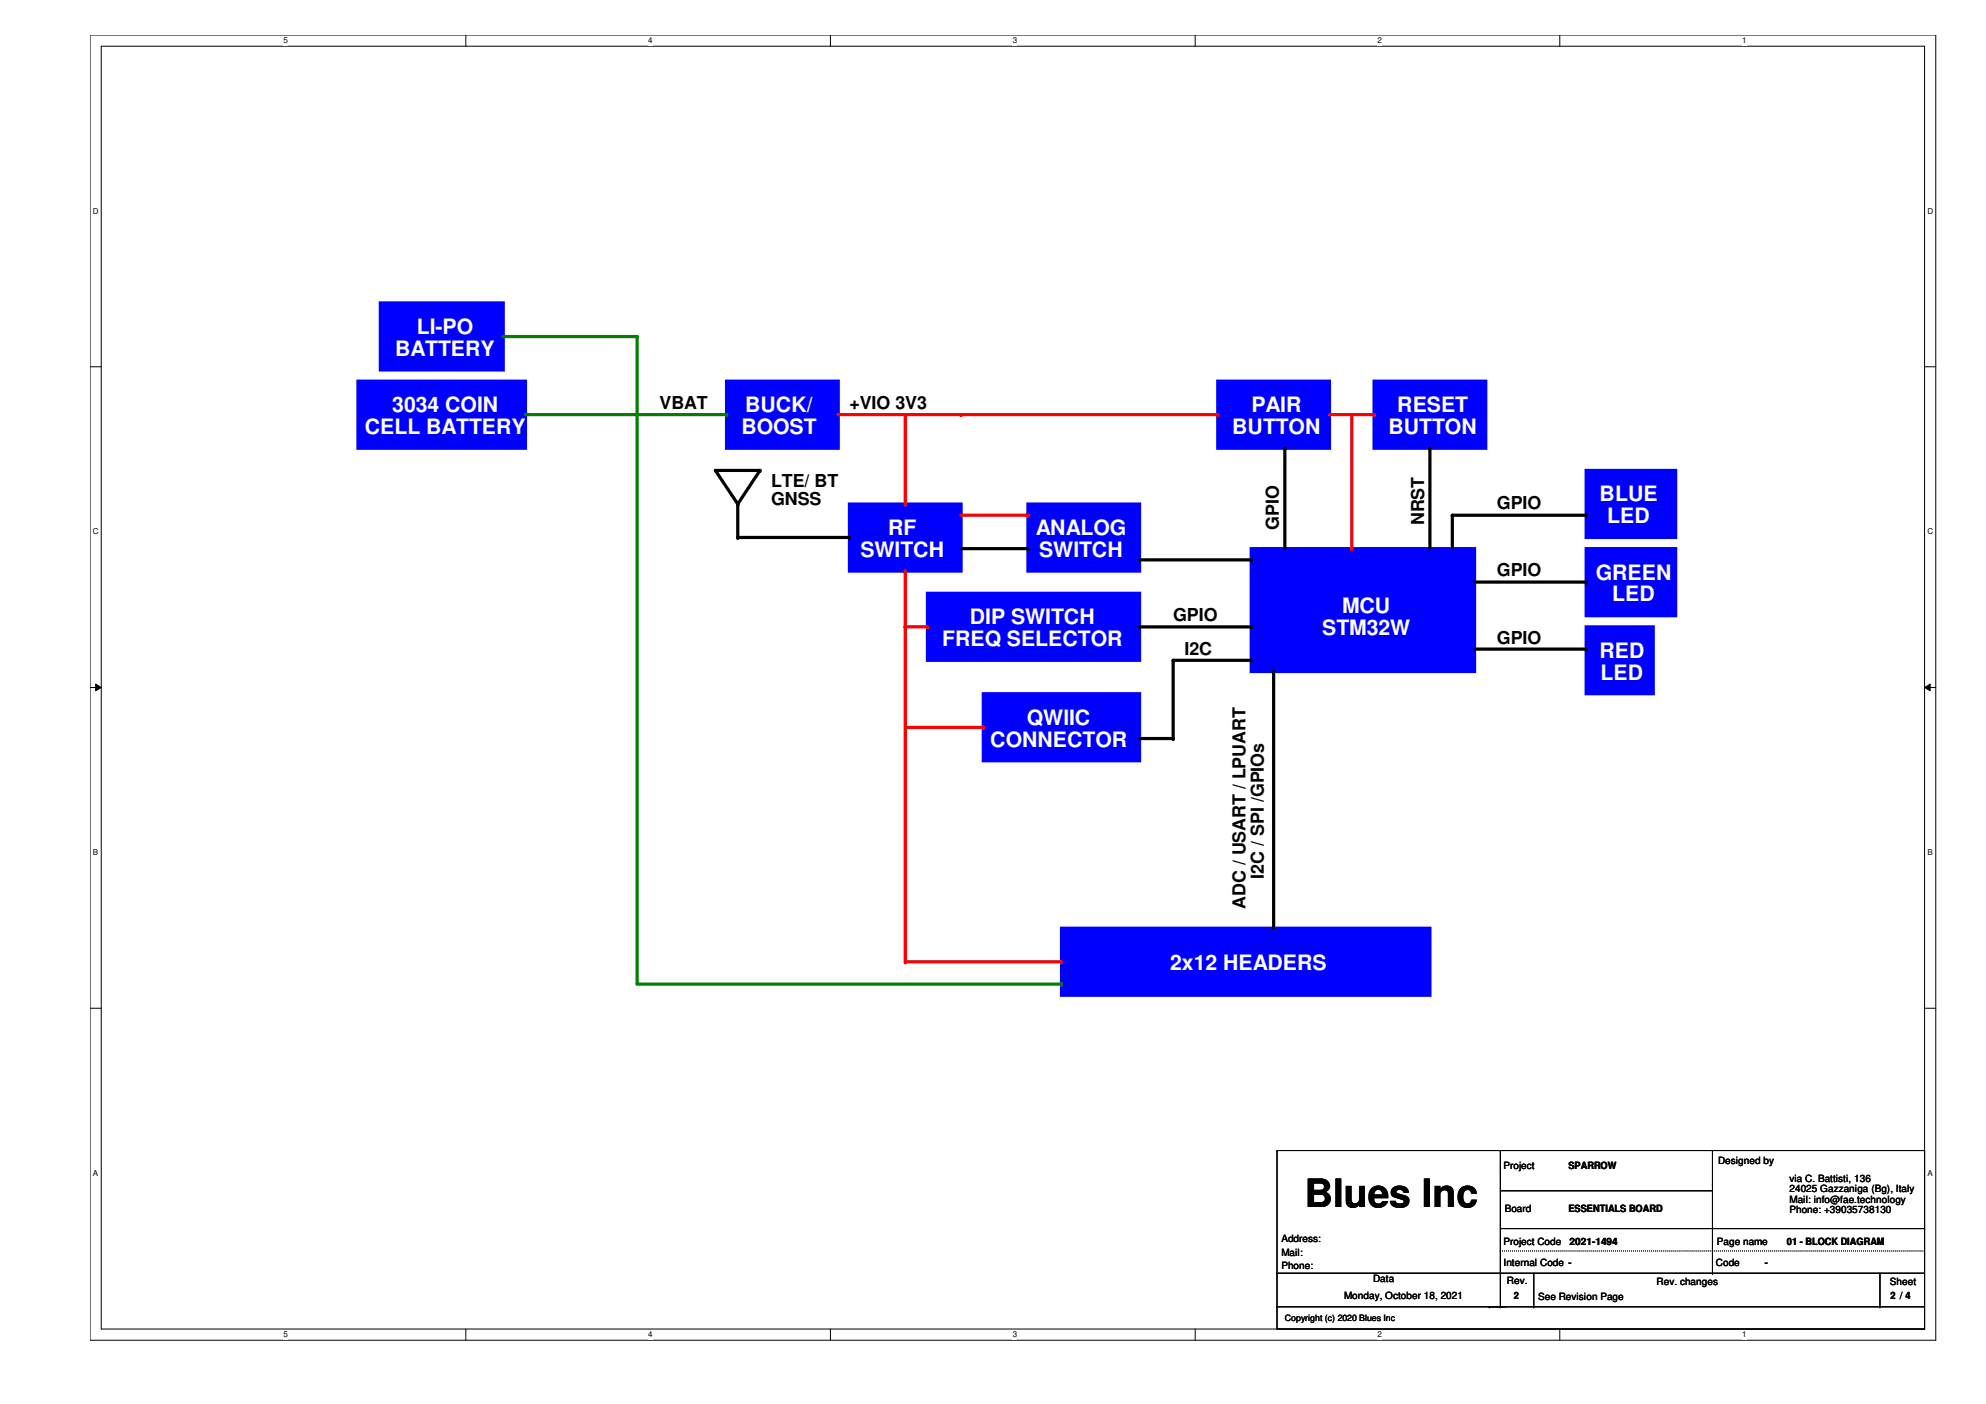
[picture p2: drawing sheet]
<svg xmlns="http://www.w3.org/2000/svg" width="420mm" height="297mm" viewBox="0 0 420 297" stroke-linecap="round" stroke-linejoin="round" font-family="sans-serif">
<path d="M19.1 7.4h390.4v276.1h-390.4zM21.4 9.8h385.8v271.4h-385.8z" fill="none" stroke="#000" stroke-width=".21"/>
<g fill="#fff">
<path d="M60 7.7h.9v1.9h-.9z"/>
<path d="M60 281.4h.9v1.9h-.9z"/>
</g>
<path d="M98.6 7.4v2.4M98.6 281.2v2.3" fill="none" stroke="#000" stroke-width=".21"/>
<g fill="#fff">
<path d="M137.1 7.7h.9v1.9h-.9z"/>
<path d="M137.1 281.4h.9v1.9h-.9z"/>
</g>
<path d="M175.7 7.4v2.4M175.7 281.2v2.3" fill="none" stroke="#000" stroke-width=".21"/>
<g fill="#fff">
<path d="M214.2 7.7h1v1.9h-1z"/>
<path d="M214.2 281.4h1v1.9h-1z"/>
</g>
<path d="M252.9 7.4v2.4M252.9 281.2v2.3" fill="none" stroke="#000" stroke-width=".21"/>
<g fill="#fff">
<path d="M291.4 7.7h1v1.9h-1z"/>
<path d="M291.4 281.4h1v1.9h-1z"/>
</g>
<path d="M330 7.4v2.4M330 281.2v2.3" fill="none" stroke="#000" stroke-width=".21"/>
<g fill="#fff">
<path d="M368.6 7.7h.9v1.9h-.9z"/>
<path d="M368.6 281.4h.9v1.9h-.9z"/>
<path d="M19.6 43.7h1.3v1.9h-1.3z"/>
<path d="M407.8 43.7h1.2v1.9h-1.2z"/>
<path d="M19.6 111.5h1.3v1.9h-1.3z"/>
<path d="M407.8 111.5h1.2v1.9h-1.2z"/>
</g>
<path d="M19.1 77.6h2.3M407.2 77.6h2.3" fill="none" stroke="#000" stroke-width=".21"/>
<g fill="#fff">
<path d="M19.6 179.4h1.2v1.9h-1.2z"/>
<path d="M407.8 179.4h1.1v1.9h-1.1z"/>
</g>
<path d="M19.1 145.5h2.3M20.2 144.7l1.2 .8-1.2 .6zM407.2 145.5l1.1-.8v1.4zM407.2 145.5h2.3" fill="none" stroke="#000" stroke-width=".21"/>
<path d="M20.2 144.7l1.2 .8-1.2 .6zM407.2 145.5l1.1-.8v1.4z" fill="#000"/>
<g fill="#fff">
<path d="M19.6 247.2h1.2v1.9h-1.2z"/>
<path d="M407.8 247.2h1.1v1.9h-1.1z"/>
</g>
<path d="M19.1 213.3h2.3M407.2 213.3h2.3" fill="none" stroke="#000" stroke-width=".21"/>
<path d="M80.5 64.1h26v14.2h-26z" fill-rule="evenodd" fill="#00f"/>
<path d="M80.5 64.1h26v14.2h-26z" fill="none" stroke="#00f" stroke-width=".68"/>
<path d="M75.7 80.6h35.5v14.2h-35.5z" fill-rule="evenodd" fill="#00f"/>
<path d="M75.7 80.6h35.5v14.2h-35.5z" fill="none" stroke="#00f" stroke-width=".68"/>
<path d="M264.7 116.1h47.3v26h-47.3z" fill-rule="evenodd" fill="#00f"/>
<path d="M264.7 116.1h47.3v26h-47.3z" fill="none" stroke="#00f" stroke-width=".68"/>
<path d="M290.7 80.6h23.6v14.2h-23.6z" fill-rule="evenodd" fill="#00f"/>
<path d="M290.7 80.6h23.6v14.2h-23.6z" fill="none" stroke="#00f" stroke-width=".68"/>
<path d="M335.6 132.6h14.2v14.2h-14.2z" fill-rule="evenodd" fill="#00f"/>
<path d="M335.6 132.6h14.2v14.2h-14.2z" fill="none" stroke="#00f" stroke-width=".68"/>
<path d="M217.5 106.6h23.6v14.2h-23.6z" fill-rule="evenodd" fill="#00f"/>
<path d="M217.5 106.6h23.6v14.2h-23.6z" fill="none" stroke="#00f" stroke-width=".68"/>
<path d="M224.6 196.4h77.9v14.2h-77.9z" fill-rule="evenodd" fill="#00f"/>
<path d="M224.6 196.4h77.9v14.2h-77.9z" fill="none" stroke="#00f" stroke-width=".68"/>
<path d="M179.7 106.6h23.6v14.2h-23.6z" fill-rule="evenodd" fill="#00f"/>
<path d="M179.7 106.6h23.6v14.2h-23.6z" fill="none" stroke="#00f" stroke-width=".68"/>
<path d="M335.6 99.5h18.9v14.2h-18.9z" fill-rule="evenodd" fill="#00f"/>
<path d="M335.6 99.5h18.9v14.2h-18.9z" fill="none" stroke="#00f" stroke-width=".68"/>
<path d="M196.2 125.5h44.9v14.2h-44.9z" fill-rule="evenodd" fill="#00f"/>
<path d="M196.2 125.5h44.9v14.2h-44.9z" fill="none" stroke="#00f" stroke-width=".68"/>
<path d="M208 146.8h33.1v14.2h-33.1z" fill-rule="evenodd" fill="#00f"/>
<path d="M208 146.8h33.1v14.2h-33.1z" fill="none" stroke="#00f" stroke-width=".68"/>
<path d="M153.7 80.6h23.6v14.2h-23.6z" fill-rule="evenodd" fill="#00f"/>
<path d="M153.7 80.6h23.6v14.2h-23.6z" fill="none" stroke="#00f" stroke-width=".68"/>
<path d="M335.6 116.1h18.9v14.2h-18.9z" fill-rule="evenodd" fill="#00f"/>
<path d="M335.6 116.1h18.9v14.2h-18.9z" fill="none" stroke="#00f" stroke-width=".68"/>
<path d="M257.6 80.6h23.7v14.2h-23.7z" fill-rule="evenodd" fill="#00f"/>
<path d="M257.6 80.6h23.7v14.2h-23.7z" fill="none" stroke="#00f" stroke-width=".68"/>
<path d="M106.5 71.2h28.3" fill="none" stroke="#008000" stroke-width=".68"/>
<circle cx="134.8" cy="71.2" r=".34" fill="#008000"/>
<path d="M134.8 87.7h18.9" fill="none" stroke="#008000" stroke-width=".68"/>
<circle cx="153.7" cy="87.7" r=".34" fill="#008000"/>
<path d="M177.3 87.7h26" fill="none" stroke="#f00" stroke-width=".68"/>
<circle cx="203.3" cy="87.7" r=".34" fill="#f00"/>
<path d="M191.5 87.7v18.9" fill="none" stroke="#f00" stroke-width=".68"/>
<circle cx="191.5" cy="106.6" r=".34" fill="#f00"/>
<path d="M203.3 87.7h54.3" fill="none" stroke="#f00" stroke-width=".68"/>
<circle cx="257.6" cy="87.7" r=".34" fill="#f00"/>
<path d="M281.3 87.7h9.4" fill="none" stroke="#f00" stroke-width=".68"/>
<circle cx="290.7" cy="87.7" r=".34" fill="#f00"/>
<path d="M286 87.7v28.4" fill="none" stroke="#f00" stroke-width=".68"/>
<circle cx="286" cy="116.1" r=".34" fill="#f00"/>
<path d="M151.3 99.5h9.5" fill="none" stroke="#000" stroke-width=".68"/>
<circle cx="160.8" cy="99.5" r=".34" fill="#000"/>
<path d="M111.2 87.7h23.6" fill="none" stroke="#008000" stroke-width=".68"/>
<circle cx="134.8" cy="87.7" r=".34" fill="#008000"/>
<path d="M151.3 99.5l4.8 7.1M160.8 99.5l-4.7 7.1M156.1 106.6v7.1M203.3 116.1h14.2M307.3 109v7.1" fill="none" stroke="#000" stroke-width=".68"/>
<g fill="#000">
<circle cx="156.1" cy="106.6" r=".34"/>
<circle cx="156.1" cy="113.7" r=".34"/>
<circle cx="217.5" cy="116.1" r=".34"/>
<circle cx="307.3" cy="109" r=".34"/>
</g>
<path d="M134.8 71.2v137" fill="none" stroke="#008000" stroke-width=".68"/>
<circle cx="134.8" cy="71.2" r=".34" fill="#008000"/>
<path d="M271.8 94.8v21.3M302.5 94.8v21.3" fill="none" stroke="#000" stroke-width=".68"/>
<g fill="#000">
<circle cx="271.8" cy="94.8" r=".34"/>
<circle cx="302.5" cy="94.8" r=".34"/>
</g>
<path d="M203.3 109h14.2" fill="none" stroke="#f00" stroke-width=".68"/>
<circle cx="217.5" cy="109" r=".34" fill="#f00"/>
<path d="M156.1 113.7h23.6M241.1 118.4h23.6M307.3 109h28.3" fill="none" stroke="#000" stroke-width=".68"/>
<g fill="#000">
<circle cx="179.7" cy="113.7" r=".34"/>
<circle cx="264.7" cy="118.4" r=".34"/>
<circle cx="335.6" cy="109" r=".34"/>
</g>
<path d="M191.5 120.8v11.8" fill="none" stroke="#f00" stroke-width=".68"/>
<circle cx="191.5" cy="132.6" r=".34" fill="#f00"/>
<path d="M312 123.1h23.6" fill="none" stroke="#000" stroke-width=".68"/>
<circle cx="335.6" cy="123.1" r=".34" fill="#000"/>
<path d="M191.5 132.6h4.7" fill="none" stroke="#f00" stroke-width=".68"/>
<circle cx="196.2" cy="132.6" r=".34" fill="#f00"/>
<path d="M241.1 132.6h23.6M248.2 139.7h16.5M312 137.3h23.6" fill="none" stroke="#000" stroke-width=".68"/>
<g fill="#000">
<circle cx="264.7" cy="132.6" r=".34"/>
<circle cx="264.7" cy="139.7" r=".34"/>
<circle cx="335.6" cy="137.3" r=".34"/>
</g>
<path d="M191.5 132.6v70.9" fill="none" stroke="#f00" stroke-width=".68"/>
<circle cx="191.5" cy="203.5" r=".34" fill="#f00"/>
<path d="M191.5 153.9h16.5" fill="none" stroke="#f00" stroke-width=".68"/>
<circle cx="208" cy="153.9" r=".34" fill="#f00"/>
<path d="M248.2 139.7v16.6h-7.1M269.5 142.1v54.3" fill="none" stroke="#000" stroke-width=".68"/>
<g fill="#000">
<circle cx="248.2" cy="139.7" r=".34"/>
<circle cx="248.2" cy="156.3" r=".34"/>
<circle cx="269.5" cy="142.1" r=".34"/>
</g>
<path d="M191.5 203.5h33.1" fill="none" stroke="#f00" stroke-width=".68"/>
<circle cx="224.6" cy="203.5" r=".34" fill="#f00"/>
<path d="M134.8 208.2h89.8" fill="none" stroke="#008000" stroke-width=".68"/>
<circle cx="224.6" cy="208.2" r=".34" fill="#008000"/>
<g fill="none" stroke="#000" stroke-width=".21">
<path d="M270.2 243.4h137v37.8h-137zM317.4 243.4v33.1M317.4 259.9h89.8M317.4 251.9h44.9M362.3 250.5h.1M362.3 251.9h.1M362.3 243.4v26M407.2 259.9h.1M270.2 276.5h.1M270.2 269.4h.1M270.2 276.5h137M270.2 269.4h137"/>
<path d="M315 276.5h.1M317.4 276.5h.1M324.5 276.5h.1M324.5 269.4v7.1M362.3 269.4h.1M397.7 276.5h.1M397.7 269.4v7.1"/>
</g>
<path d="M317.4 264.7h89.8M407.2 264.7h.1" fill="none" stroke="#000" stroke-width=".21" stroke-dasharray="0 .4"/>
<text font-size="8.3" x="276.1" y="255.3">Blues Inc</text>
<g font-size="4.5" fill="#fff">
<text x="88.2" y="70.7">LI-PO</text>
<text x="83.6" y="75.3">BATTERY</text>
<text x="83" y="87.2">3034 COIN</text>
<text x="157.6" y="87.2">BUCK/</text>
<text x="264.8" y="87.2">PAIR</text>
<text x="295.6" y="87.2">RESET</text>
<text x="77.2" y="91.8">CELL BATTERY</text>
<text x="156.8" y="91.8">BOOST</text>
<text x="260.7" y="91.8">BUTTON</text>
<text x="293.8" y="91.8">BUTTON</text>
<text x="338.4" y="106.1">BLUE</text>
<text x="187.9" y="113.2">RF</text>
<text x="219.1" y="113.2">ANALOG</text>
<text x="340" y="110.7">LED</text>
<text x="182" y="117.8">SWITCH</text>
<text x="219.8" y="117.8">SWITCH</text>
<text x="337.6" y="122.6">GREEN</text>
<text x="283.9" y="129.7">MCU</text>
<text x="341.1" y="127.3">LED</text>
<text x="199.3" y="136.7">FREQ SELECTOR</text>
<text x="205.2" y="132.1">DIP SWITCH</text>
<text x="279.7" y="134.3">STM32W</text>
<text x="338.4" y="139.1">RED</text>
<text x="338.6" y="143.8">LED</text>
<text x="217.3" y="153.3">QWIIC</text>
<text x="209.5" y="157.9">CONNECTOR</text>
<text x="247.6" y="205.3">2x12 HEADERS</text>
</g>
<g font-size="3.8">
<text x="139.5" y="86.5">VBAT</text>
<text x="179.7" y="86.5">+VIO 3V3</text>
<text x="163.2" y="103">LTE/ BT</text>
<text x="163.2" y="106.9">GNSS</text>
<text x="316.7" y="107.8">GPIO</text>
<text x="270.6" y="112.1" transform="rotate(-90 270.6 112.1)">GPIO</text>
<text x="301.3" y="111.1" transform="rotate(-90 301.3 111.1)">NRST</text>
<text x="316.7" y="122">GPIO</text>
<text x="248.2" y="131.4">GPIO</text>
<text x="316.7" y="136.1">GPIO</text>
<text x="250.6" y="138.5">I2C</text>
<text x="267.4" y="185.9" transform="rotate(-90 267.4 185.9)">I2C / SPI /GPIOs</text>
<text x="263.5" y="192.3" transform="rotate(-90 263.5 192.3)">ADC / USART / LPUART</text>
</g>
<g font-size="2.1">
<text x="318.1" y="247.2">Project</text>
<text x="331.8" y="247.3">SPARROW</text>
<text x="363.5" y="246.3">Designed by</text>
<text x="378.6" y="250.1">via C. Battisti, 136</text>
<text x="318.3" y="256.5">Board</text>
<text x="331.8" y="256.5">ESSENTIALS BOARD</text>
<text x="378.6" y="252.3">24025 Gazzaniga (Bg), Italy</text>
<text x="378.6" y="254.5">Mail: info@fae.technology</text>
<text x="378.6" y="256.7">Phone: +39035738130</text>
<text x="271.1" y="262.8">Address:</text>
<text x="318.1" y="263.3">Project Code</text>
<text x="332.1" y="263.4">2021-1494</text>
<text x="363.2" y="263.3">Page name</text>
<text x="378" y="263.4">01 - BLOCK DIAGRAM</text>
<text x="271.1" y="265.7">Mail:</text>
<text x="271.1" y="268.5">Phone:</text>
<text x="318.1" y="267.8">Internal Code ---</text>
<text x="318.1" y="267.8">Internal Code</text>
<text x="363" y="267.8">Code</text>
<text x="373.4" y="267.8">-</text>
<text x="284.4" y="274.9">Monday, October 18, 2021</text>
<text x="290.5" y="271.3">Data</text>
<text x="318.8" y="271.6">Rev.</text>
<text x="320.3" y="274.9">2</text>
<text x="325.4" y="275.1">See Revision Page</text>
<text x="350.5" y="271.8">Rev. changes</text>
<text x="399.8" y="271.8">Sheet</text>
<text x="399.9" y="274.9">2 /// 4</text>
<text x="399.9" y="274.9">2</text>
<text x="403.1" y="274.9">4</text>
</g>
<text font-size="1.9" x="271.8" y="279.6">Copyright (c) 2020 Blues Inc</text>
<g font-size="1.7">
<text x="60" y="9.2">5</text>
<text x="137.1" y="9.2">4</text>
<text x="214.2" y="9.2">3</text>
<text x="291.4" y="9.2">2</text>
<text x="368.6" y="9.2">1</text>
<text x="19.6" y="45.2">D</text>
<text x="407.8" y="45.2">D</text>
<text x="19.6" y="113">C</text>
<text x="407.8" y="113">C</text>
<text x="19.6" y="180.9">B</text>
<text x="407.8" y="180.9">B</text>
<text x="19.6" y="248.8">A</text>
<text x="407.8" y="248.8">A</text>
<text x="60" y="283">5</text>
<text x="137.1" y="283">4</text>
<text x="214.2" y="283">3</text>
<text x="291.4" y="283">2</text>
<text x="368.6" y="283">1</text>
</g>
</svg>
